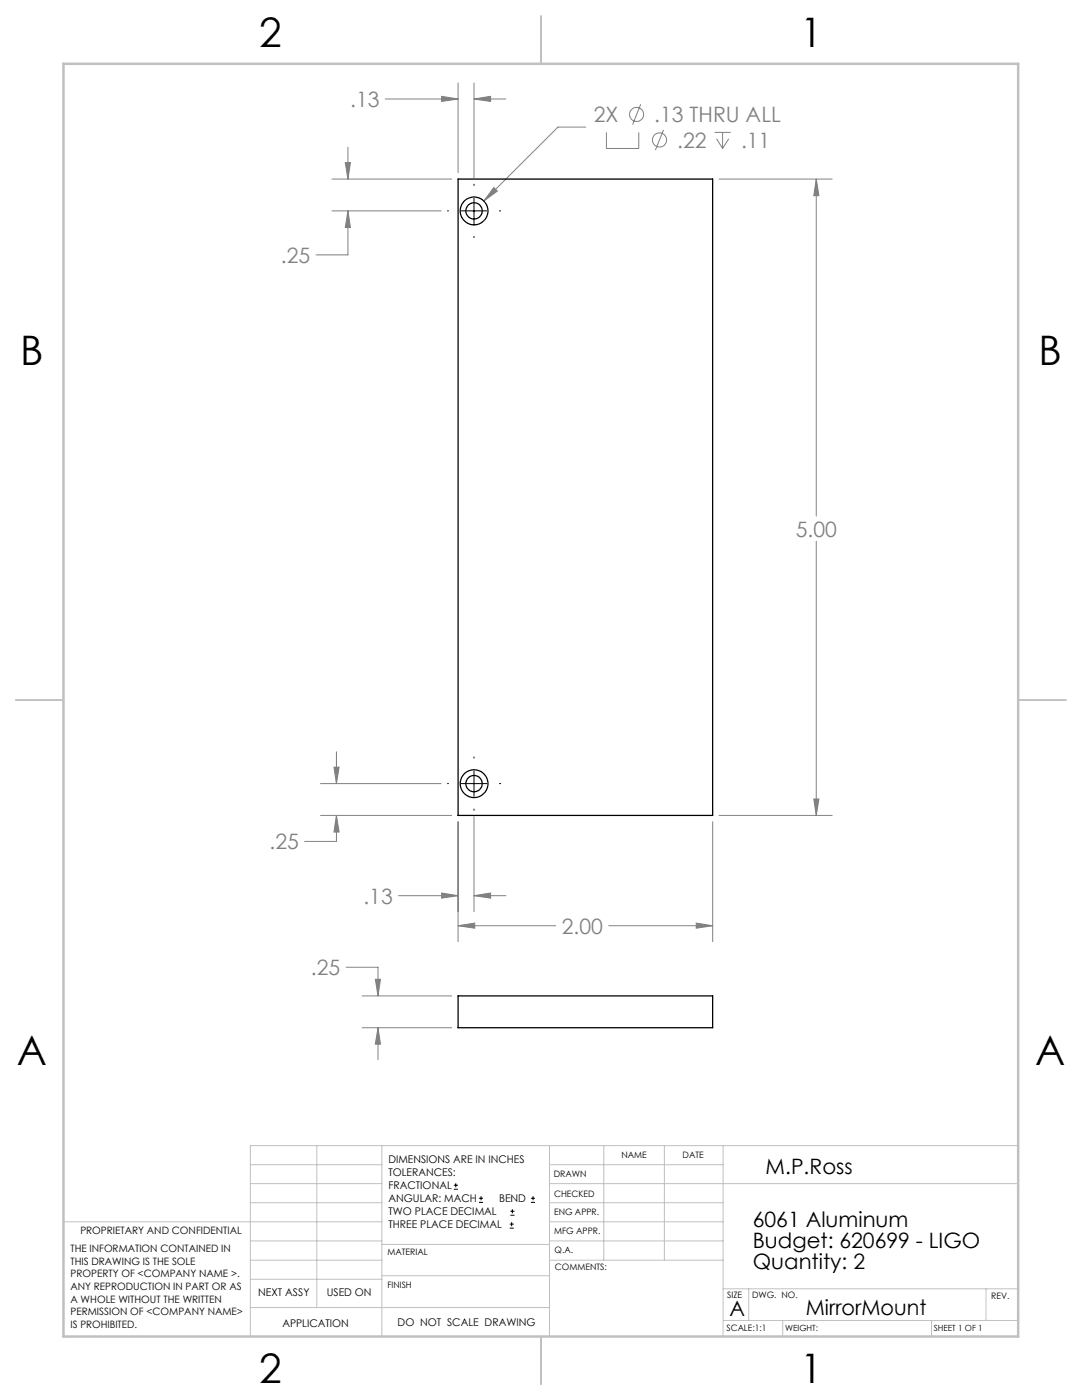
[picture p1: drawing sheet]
<svg xmlns="http://www.w3.org/2000/svg" width="216mm" height="279mm" viewBox="0 0 216 279" stroke-linecap="round" stroke-linejoin="round" font-family="sans-serif">
<g fill="none" stroke="#808080" stroke-width=".2">
<path d="M76.9 19.8h14.5M88.1 19.2l3.3 .6-3.3 .4zM91.4 16.6v17.9M94.6 19.8l3.3-.6v1zM94.6 16.6v18.9M94.6 19.8h6.3M66.3 35.7h23.8M68.9 32.5h1l-.5 3.2zM69.4 29.4v6.3M98.5 37.4l.7 .7-2.6 2zM116.9 25.4h-5.6l-14.7 14.7M121 26.4v3.2h6.5v-3.2"/>
<path d="M127.8 20.8l-1.6 4.1M132.4 25.9l-1.6 4.1M142.6 26.4h3.2M143 27.7l1.2 1.9M143.5 35.7h22.6M144.2 26.4v3.2M145.4 27.7l-1.2 1.9M162.9 35.7l.5 3.4h-1zM162.9 35.7v67.3M66.3 42.1h21.7M69.4 42.1l.5 3.3h-1zM69.4 42.1v8.8h-6.3"/>
<path d="M162.9 108v54.7M64 156.4h24M66.6 153.1h1.1l-.6 3.3zM67.1 150v6.4M162.4 159.5h1l-.5 3.2zM64 162.7h26.1M67.1 162.7l.6 3.4h-1.1zM67.1 162.7v5.2h-6.3M79.5 178.8h11.9M88.1 178.2l3.3 .6-3.3 .4zM91.4 164v23.9M94.6 178.8l3.3-.6v1z"/>
<path d="M94.6 163v18.9M94.6 178.8h6.3M142.2 164v23.9M143.5 162.7h22.6M69.1 193h6.3v5.8M72.2 198.8h17.9M74.9 195.4h1l-.5 3.4zM91.4 184.7l3.3-.5v1zM91.4 184.7h19.5M121.5 184.7h20.7M138.9 184.2l3.3 .5-3.3 .5zM72.2 205.1h17.9"/>
<path d="M75.4 205.1l.5 3.3h-1zM75.4 205.1v6.4"/>
<circle cx="127" cy="22.8" r="1.41"/>
<circle cx="131.6" cy="27.9" r="1.41"/>
</g>
<g fill="none" stroke="#000" stroke-width=".2">
<path d="M94.6 36.8v.2M94.6 39.5v5.1M89.3 42.1h.2M92 42.1h5.1M94.6 47.2v.2M99.7 42.1h.2M89.3 156.4h.2M92 156.4h5.1M94.6 151.1v.2M94.6 153.8v5.1M99.7 156.4h.2M94.6 161.5v.2"/>
<path d="M90.6 237.3h.8M90.6 236.5h.8M90.9 236.1v.9M95.6 240h.8M95.6 239.1h.8M96 238.7v.8M105.9 240h.9M105.9 239.1h.9M106.4 238.7v.8M101.7 245.1h.8M101.7 244.3h.8M101.8 242.5h.9"/>
<path d="M101.8 241.7h.9M102.1 243.9v.8M102.2 241.3v.8"/>
</g>
<g fill="none" stroke="#c0c0c0" stroke-width=".2">
<path d="M50 232.4h26.2M50 236.2h26.2M63.2 228.6v32.3M76.2 228.6v38.1M109.6 228.6v38.1M109.6 232.4h34.7M109.6 236.2h93.6M120.5 228.6v22.9M132.6 228.6v22.9M144.3 228.6v38.1M203.2 228.6h-153.2v38.1M12.7 243.8h63.5"/>
<path d="M50 251.5h26.2M50 240h26.2M50 247.7h26.2M50 255.3h26.2M76.2 254.6h33.4M76.2 248.4h33.4M109.6 251.5h34.7M109.6 243.8h34.7M109.6 240h34.7M109.6 247.7h34.7M144.3 257.2h58.9M149.4 257.2v6.3"/>
<path d="M196.7 257.2v6.3M50 260.9h59.6M144.3 263.5h58.9M156.2 263.5v3.2M185.9 263.5v3.2"/>
</g>
<path d="M108 3.2v9.5M3.1 139.7h9.6M203.2 139.7h9.5M108 266.7v9.6" fill="none" stroke="#c0c0c0" stroke-width=".25"/>
<path d="M12.7 12.7h190.5v254h-190.5z" fill="none" stroke="#c0c0c0" stroke-width=".5"/>
<path d="M91.4 184.7l3.3-.5v1zM138.9 184.2l3.3 .5-3.3 .5zM162.4 159.5h1l-.5 3.2zM162.9 35.7l.5 3.4h-1zM66.6 153.1h1.1l-.6 3.3zM67.1 162.7l.6 3.4h-1.1zM94.6 178.8l3.3-.6v1zM88.1 178.2l3.3 .6-3.3 .4zM69.4 42.1l.5 3.3h-1zM68.9 32.5h1l-.5 3.2zM94.6 19.8l3.3-.6v1zM88.1 19.2l3.3 .6-3.3 .4zM98.5 37.4l-1.9 2.7 2.6-2zM74.9 195.4h1l-.5 3.4zM75.4 205.1l.5 3.3h-1z" fill="#808080"/>
<g fill="none" stroke="#000" stroke-width=".25">
<path d="M91.4 35.7h50.8v127h-50.8zM91.4 198.8h50.8v6.3h-50.8z"/>
<circle cx="94.6" cy="42.1" r="1.63"/>
<circle cx="94.6" cy="42.1" r="2.77"/>
<circle cx="94.6" cy="156.4" r="1.63"/>
<circle cx="94.6" cy="156.4" r="2.77"/>
</g>
<g font-size="8.1">
<text x="51.7" y="9.3">2</text>
<text x="159.7" y="9.3">1</text>
<text x="4" y="72.8">B</text>
<text x="207.2" y="72.8">B</text>
<text x="3.3" y="212.5">A</text>
<text x="206.5" y="212.5">A</text>
<text x="51.7" y="276">2</text>
<text x="159.7" y="276">1</text>
</g>
<g font-size="4.2" fill="#808080">
<text x="69.9" y="21.3">.13</text>
<text x="118.5" y="24.4">2X</text>
<text x="130.5" y="24.4">.13 THRU ALL</text>
<text x="135.1" y="29.5">.22</text>
<text x="147.9" y="29.5">.11</text>
<text x="56.1" y="52.5">.25</text>
<text x="158.8" y="107.1">5.00</text>
<text x="53.8" y="169.5">.25</text>
<text x="72.5" y="180.3">.13</text>
<text x="112.1" y="186.3">2.00</text>
<text x="62" y="194.6">.25</text>
</g>
<g font-size="4.2">
<text x="152.8" y="234.3">M.P.Ross</text>
<text x="150.2" y="244.8">6061 Aluminum</text>
<text x="150.2" y="249">Budget: 620699 - LIGO</text>
<text x="150.2" y="253.2">Quantity: 2</text>
<text x="145.6" y="262.7">A</text>
<text x="160.8" y="262.4">MirrorMount</text>
</g>
<g font-size="2.1">
<text x="77.5" y="232.2">DIMENSIONS ARE IN INCHES</text>
<text x="77.5" y="234.7">TOLERANCES:</text>
<text x="77.5" y="237.3">FRACTIONAL</text>
<text x="77.5" y="239.9">ANGULAR: MACH</text>
<text x="99.6" y="239.9">BEND</text>
<text x="77.5" y="242.5">TWO PLACE DECIMAL</text>
<text x="77.5" y="245.1">THREE PLACE DECIMAL</text>
<text x="51.5" y="258.7">NEXT ASSY</text>
<text x="65.2" y="258.6">USED ON</text>
<text x="56.3" y="264.8">APPLICATION</text>
<text x="79.3" y="264.6">DO NOT SCALE DRAWING</text>
</g>
<g font-size="2">
<text x="14.1" y="249.9">THE INFORMATION CONTAINED IN</text>
<text x="16" y="246.3">PROPRIETARY AND CONFIDENTIAL</text>
<text x="14.1" y="252.4">THIS DRAWING IS THE SOLE</text>
<text x="14.1" y="254.9">PROPERTY OF &lt;COMPANY NAME &gt;.</text>
<text x="14.1" y="257.4">ANY REPRODUCTION IN PART OR AS</text>
<text x="14.1" y="260">A WHOLE WITHOUT THE WRITTEN</text>
<text x="14.1" y="262.5">PERMISSION OF &lt;COMPANY NAME&gt;</text>
<text x="14.1" y="265">IS PROHIBITED.</text>
</g>
<g font-size="1.8">
<text x="124" y="231.1">NAME</text>
<text x="136.2" y="231.1">DATE</text>
<text x="110.5" y="234.8">DRAWN</text>
<text x="110.5" y="238.9">CHECKED</text>
<text x="110.6" y="242.5">ENG APPR.</text>
<text x="77.3" y="250.5">MATERIAL</text>
<text x="110.6" y="246.3">MFG APPR.</text>
<text x="110.7" y="250">Q.A.</text>
<text x="77.3" y="257">FINISH</text>
<text x="110.7" y="253.5">COMMENTS:</text>
<text x="145.1" y="259">SIZE</text>
<text x="150.1" y="259.1">DWG. NO.</text>
<text x="197.8" y="259.2">REV.</text>
<text x="145" y="265.7">SCALE:1:1</text>
</g>
<g font-size="1.7">
<text x="156.7" y="265.7">WEIGHT:</text>
<text x="186.3" y="265.7">SHEET 1 OF 1</text>
</g>
</svg>
